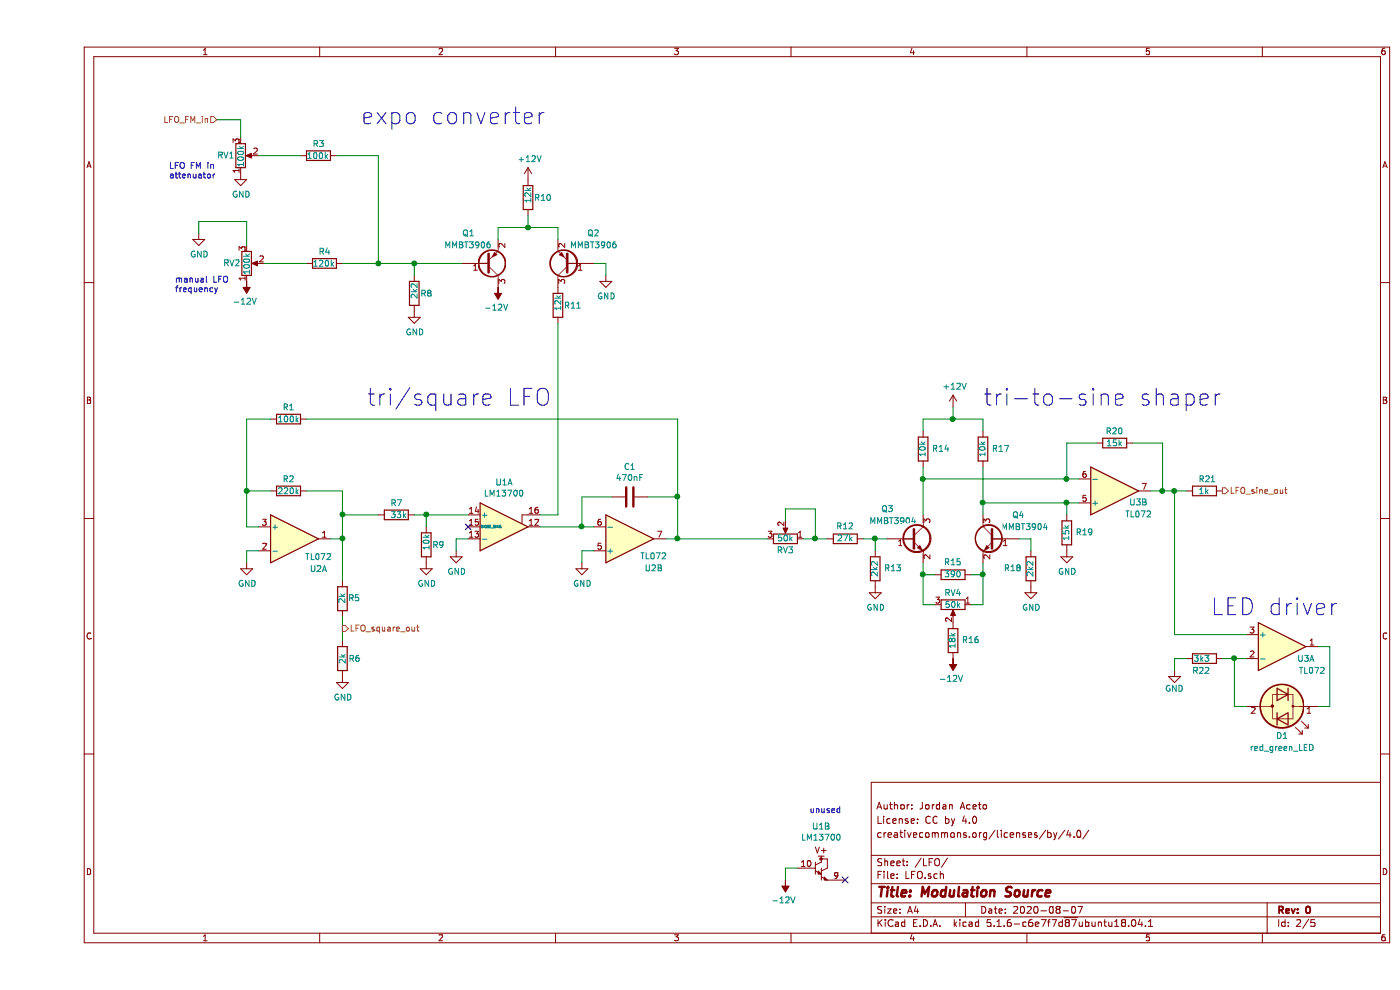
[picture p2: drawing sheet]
EESchema Schematic File Version 4
EELAYER 30 0
EELAYER END
$Descr A4 11693 8268
encoding utf-8
Sheet 2 5
Title "Modulation Source"
Date "2020-08-07"
Rev "0"
Comp ""
Comment1 "creativecommons.org/licenses/by/4.0/"
Comment2 "License: CC by 4.0"
Comment3 "Author: Jordan Aceto"
Comment4 ""
$EndDescr
Wire Wire Line
	4350 2000 4350 1900
Wire Wire Line
	4350 1900 4100 1900
Wire Wire Line
	3850 1900 3850 2000
$Comp
L Device:R R?
U 1 1
P 4100 1650
AR Path="/5F313415" Ref="R?"  Part="1" 
AR Path="/5F2E6562/5F313415" Ref="R10"  Part="1" 
F 0 "R10" H 4150 1650 50  0000 L CNN
F 1 "12k" V 4100 1600 50  0000 L CNN
F 2 "Resistor_SMD:R_0805_2012Metric_Pad1.15x1.40mm_HandSolder" V 4030 1650 50  0001 C CNN
F 3 "~" H 4100 1650 50  0001 C CNN
	1    4100 1650
	1    0    0    -1  
$EndComp
Wire Wire Line
	4100 1800 4100 1900
Connection ~ 4100 1900
Wire Wire Line
	4100 1900 3850 1900
$Comp
L Device:R R?
U 1 1
P 4350 2550
AR Path="/5F31341E" Ref="R?"  Part="1" 
AR Path="/5F2E6562/5F31341E" Ref="R11"  Part="1" 
F 0 "R11" H 4400 2550 50  0000 L CNN
F 1 "12k" V 4350 2500 50  0000 L CNN
F 2 "Resistor_SMD:R_0805_2012Metric_Pad1.15x1.40mm_HandSolder" V 4280 2550 50  0001 C CNN
F 3 "~" H 4350 2550 50  0001 C CNN
	1    4350 2550
	1    0    0    -1  
$EndComp
$Comp
L power:GND #PWR?
U 1 1
P 4750 2300
AR Path="/5F313424" Ref="#PWR?"  Part="1" 
AR Path="/5F2E6562/5F313424" Ref="#PWR0108"  Part="1" 
F 0 "#PWR0108" H 4750 2050 50  0001 C CNN
F 1 "GND" H 4755 2127 50  0000 C CNN
F 2 "" H 4750 2300 50  0001 C CNN
F 3 "" H 4750 2300 50  0001 C CNN
	1    4750 2300
	1    0    0    -1  
$EndComp
Wire Wire Line
	4750 2300 4750 2200
Wire Wire Line
	4750 2200 4650 2200
$Comp
L power:-12V #PWR?
U 1 1
P 3850 2400
AR Path="/5F31342C" Ref="#PWR?"  Part="1" 
AR Path="/5F2E6562/5F31342C" Ref="#PWR0109"  Part="1" 
F 0 "#PWR0109" H 3850 2500 50  0001 C CNN
F 1 "-12V" H 3865 2573 50  0000 C CNN
F 2 "" H 3850 2400 50  0001 C CNN
F 3 "" H 3850 2400 50  0001 C CNN
	1    3850 2400
	-1   0    0    1   
$EndComp
$Comp
L power:+12V #PWR?
U 1 1
P 4100 1500
AR Path="/5F313432" Ref="#PWR?"  Part="1" 
AR Path="/5F2E6562/5F313432" Ref="#PWR0110"  Part="1" 
F 0 "#PWR0110" H 4100 1350 50  0001 C CNN
F 1 "+12V" H 4115 1673 50  0000 C CNN
F 2 "" H 4100 1500 50  0001 C CNN
F 3 "" H 4100 1500 50  0001 C CNN
	1    4100 1500
	1    0    0    -1  
$EndComp
$Comp
L power:GND #PWR?
U 1 1
P 3150 2600
AR Path="/5F313456" Ref="#PWR?"  Part="1" 
AR Path="/5F2E6562/5F313456" Ref="#PWR0111"  Part="1" 
F 0 "#PWR0111" H 3150 2350 50  0001 C CNN
F 1 "GND" H 3155 2427 50  0000 C CNN
F 2 "" H 3150 2600 50  0001 C CNN
F 3 "" H 3150 2600 50  0001 C CNN
	1    3150 2600
	1    0    0    -1  
$EndComp
Wire Wire Line
	3150 2300 3150 2200
Connection ~ 3150 2200
Wire Wire Line
	3150 2200 3550 2200
$Comp
L Amplifier_Operational:LM13700 U?
U 2 1
P 6650 7250
AR Path="/5F313498" Ref="U?"  Part="2" 
AR Path="/5F2E6562/5F313498" Ref="U1"  Part="2" 
F 0 "U1" H 6550 7598 50  0000 C CNN
F 1 "LM13700" H 6550 7507 50  0000 C CNN
F 2 "Package_SO:SOIC-16_3.9x9.9mm_P1.27mm" H 6350 7275 50  0001 C CNN
F 3 "http://www.ti.com/lit/ds/symlink/lm13700.pdf" H 6350 7275 50  0001 C CNN
	2    6650 7250
	1    0    0    -1  
$EndComp
$Comp
L power:-12V #PWR?
U 1 1
P 6250 7350
AR Path="/5F31349E" Ref="#PWR?"  Part="1" 
AR Path="/5F2E6562/5F31349E" Ref="#PWR0112"  Part="1" 
F 0 "#PWR0112" H 6250 7450 50  0001 C CNN
F 1 "-12V" H 6265 7523 50  0000 C CNN
F 2 "" H 6250 7350 50  0001 C CNN
F 3 "" H 6250 7350 50  0001 C CNN
	1    6250 7350
	-1   0    0    1   
$EndComp
Wire Wire Line
	6250 7350 6250 7250
Wire Wire Line
	6250 7250 6350 7250
$Comp
L Device:R_POT RV?
U 1 1
P 1750 2200
AR Path="/5F3134B0" Ref="RV?"  Part="1" 
AR Path="/5F2E6562/5F3134B0" Ref="RV2"  Part="1" 
F 0 "RV2" H 1700 2200 50  0000 R CNN
F 1 "100k" V 1750 2300 50  0000 R CNN
F 2 "Potentiometer_THT:Potentiometer_Alpha_RD901F-40-00D_Single_Vertical" H 1750 2200 50  0001 C CNN
F 3 "~" H 1750 2200 50  0001 C CNN
	1    1750 2200
	1    0    0    1   
$EndComp
$Comp
L power:-12V #PWR?
U 1 1
P 1750 2350
AR Path="/5F3134B6" Ref="#PWR?"  Part="1" 
AR Path="/5F2E6562/5F3134B6" Ref="#PWR0113"  Part="1" 
F 0 "#PWR0113" H 1750 2450 50  0001 C CNN
F 1 "-12V" H 1765 2523 50  0000 C CNN
F 2 "" H 1750 2350 50  0001 C CNN
F 3 "" H 1750 2350 50  0001 C CNN
	1    1750 2350
	-1   0    0    1   
$EndComp
$Comp
L Device:R R?
U 1 1
P 2550 5000
AR Path="/5F3134CF" Ref="R?"  Part="1" 
AR Path="/5F2E6562/5F3134CF" Ref="R5"  Part="1" 
F 0 "R5" H 2400 5000 50  0000 L CNN
F 1 "2k" V 2550 4950 50  0000 L CNN
F 2 "Resistor_SMD:R_0805_2012Metric_Pad1.15x1.40mm_HandSolder" V 2480 5000 50  0001 C CNN
F 3 "~" H 2550 5000 50  0001 C CNN
	1    2550 5000
	-1   0    0    1   
$EndComp
$Comp
L Device:R R?
U 1 1
P 2550 5500
AR Path="/5F3134D6" Ref="R?"  Part="1" 
AR Path="/5F2E6562/5F3134D6" Ref="R6"  Part="1" 
F 0 "R6" H 2600 5500 50  0000 L CNN
F 1 "2k" V 2550 5450 50  0000 L CNN
F 2 "Resistor_SMD:R_0805_2012Metric_Pad1.15x1.40mm_HandSolder" V 2480 5500 50  0001 C CNN
F 3 "~" H 2550 5500 50  0001 C CNN
	1    2550 5500
	1    0    0    -1  
$EndComp
$Comp
L power:GND #PWR?
U 1 1
P 2550 5650
AR Path="/5F3134DC" Ref="#PWR?"  Part="1" 
AR Path="/5F2E6562/5F3134DC" Ref="#PWR0114"  Part="1" 
F 0 "#PWR0114" H 2550 5400 50  0001 C CNN
F 1 "GND" H 2555 5477 50  0000 C CNN
F 2 "" H 2550 5650 50  0001 C CNN
F 3 "" H 2550 5650 50  0001 C CNN
	1    2550 5650
	1    0    0    -1  
$EndComp
NoConn ~ 6750 7350
Wire Wire Line
	1900 2200 2250 2200
Connection ~ 2850 2200
Wire Wire Line
	2850 2200 3150 2200
$Comp
L Device:R R?
U 1 1
P 2350 1300
AR Path="/5F313511" Ref="R?"  Part="1" 
AR Path="/5F2E6562/5F313511" Ref="R3"  Part="1" 
F 0 "R3" V 2250 1250 50  0000 L CNN
F 1 "100k" V 2350 1200 50  0000 L CNN
F 2 "Resistor_SMD:R_0805_2012Metric_Pad1.15x1.40mm_HandSolder" V 2280 1300 50  0001 C CNN
F 3 "~" H 2350 1300 50  0001 C CNN
	1    2350 1300
	0    1    1    0   
$EndComp
$Comp
L Device:R R?
U 1 1
P 3150 2450
AR Path="/5F31351D" Ref="R?"  Part="1" 
AR Path="/5F2E6562/5F31351D" Ref="R8"  Part="1" 
F 0 "R8" H 3200 2450 50  0000 L CNN
F 1 "2k2" V 3150 2400 50  0000 L CNN
F 2 "Resistor_SMD:R_0805_2012Metric_Pad1.15x1.40mm_HandSolder" V 3080 2450 50  0001 C CNN
F 3 "~" H 3150 2450 50  0001 C CNN
	1    3150 2450
	1    0    0    -1  
$EndComp
$Comp
L Device:R R?
U 1 1
P 2400 2200
AR Path="/5F313523" Ref="R?"  Part="1" 
AR Path="/5F2E6562/5F313523" Ref="R4"  Part="1" 
F 0 "R4" V 2300 2150 50  0000 L CNN
F 1 "120k" V 2400 2100 50  0000 L CNN
F 2 "Resistor_SMD:R_0805_2012Metric_Pad1.15x1.40mm_HandSolder" V 2330 2200 50  0001 C CNN
F 3 "~" H 2400 2200 50  0001 C CNN
	1    2400 2200
	0    1    1    0   
$EndComp
Text HLabel 1500 1000 0    50   Input ~ 0
LFO_FM_in
Text HLabel 2550 5250 2    50   Output ~ 0
LFO_square_out
$Comp
L Transistor_BJT:MMBT3906 Q2
U 1 1
P 4450 2200
F 0 "Q2" H 4200 1950 50  0000 L CNN
F 1 "MMBT3906" H 4050 2050 50  0000 L CNN
F 2 "Package_TO_SOT_SMD:SOT-23_Handsoldering" H 4650 2125 50  0001 L CIN
F 3 "https://www.fairchildsemi.com/datasheets/2N/2N3906.pdf" H 4450 2200 50  0001 L CNN
	1    4450 2200
	-1   0    0    1   
$EndComp
$Comp
L Transistor_BJT:MMBT3906 Q1
U 1 1
P 3750 2200
F 0 "Q1" H 3550 1950 50  0000 L CNN
F 1 "MMBT3906" H 3400 2050 50  0000 L CNN
F 2 "Package_TO_SOT_SMD:SOT-23_Handsoldering" H 3950 2125 50  0001 L CIN
F 3 "https://www.fairchildsemi.com/datasheets/2N/2N3906.pdf" H 3750 2200 50  0001 L CNN
	1    3750 2200
	1    0    0    1   
$EndComp
Wire Wire Line
	1850 1300 2200 1300
Wire Wire Line
	2550 2200 2850 2200
Wire Wire Line
	2850 2200 2850 1300
Wire Wire Line
	2850 1300 2500 1300
Wire Wire Line
	2550 4300 2550 4500
Connection ~ 2550 4300
Wire Wire Line
	2850 4300 2550 4300
Connection ~ 4550 4400
Wire Wire Line
	4200 4400 4550 4400
$Comp
L Transistor_BJT:MMBT3904 Q4
U 1 1
P 8000 4500
F 0 "Q4" H 7750 4700 50  0000 L CNN
F 1 "MMBT3904" H 7550 4600 50  0000 L CNN
F 2 "Package_TO_SOT_SMD:SOT-23_Handsoldering" H 8200 4425 50  0001 L CIN
F 3 "https://www.fairchildsemi.com/datasheets/2N/2N3904.pdf" H 8000 4500 50  0001 L CNN
	1    8000 4500
	-1   0    0    -1  
$EndComp
$Comp
L Transistor_BJT:MMBT3904 Q3
U 1 1
P 7300 4500
F 0 "Q3" H 7050 4750 50  0000 L CNN
F 1 "MMBT3904" H 6950 4650 50  0000 L CNN
F 2 "Package_TO_SOT_SMD:SOT-23_Handsoldering" H 7500 4425 50  0001 L CIN
F 3 "https://www.fairchildsemi.com/datasheets/2N/2N3904.pdf" H 7300 4500 50  0001 L CNN
	1    7300 4500
	1    0    0    -1  
$EndComp
$Comp
L Device:R R?
U 1 1
P 9750 4100
AR Path="/5F4DEB8C" Ref="R?"  Part="1" 
AR Path="/5F2E6562/5F4DEB8C" Ref="R21"  Part="1" 
F 0 "R21" V 9650 4050 50  0000 L CNN
F 1 "1k" V 9750 4050 50  0000 L CNN
F 2 "Resistor_SMD:R_0805_2012Metric_Pad1.15x1.40mm_HandSolder" V 9680 4100 50  0001 C CNN
F 3 "~" H 9750 4100 50  0001 C CNN
	1    9750 4100
	0    1    1    0   
$EndComp
Connection ~ 5350 4500
Wire Wire Line
	5350 4500 6100 4500
Text HLabel 9900 4100 2    50   Output ~ 0
LFO_sine_out
Text Notes 7900 3400 0    138  ~ 0
tri-to-sine shaper
Connection ~ 7000 4500
Wire Wire Line
	6900 4500 7000 4500
Connection ~ 6500 4500
Wire Wire Line
	6500 4500 6600 4500
Wire Wire Line
	6500 4500 6400 4500
Wire Wire Line
	6500 4250 6500 4500
Wire Wire Line
	6250 4250 6500 4250
Wire Wire Line
	6250 4350 6250 4250
$Comp
L Device:R_POT RV?
U 1 1
P 6250 4500
AR Path="/5F3CD00E" Ref="RV?"  Part="1" 
AR Path="/5F2E6562/5F3CD00E" Ref="RV3"  Part="1" 
F 0 "RV3" V 6150 4500 50  0000 C CNN
F 1 "50k" V 6250 4500 50  0000 C CNN
F 2 "Potentiometer_THT:Potentiometer_Bourns_3296W_Vertical" H 6250 4500 50  0001 C CNN
F 3 "~" H 6250 4500 50  0001 C CNN
	1    6250 4500
	0    1    -1   0   
$EndComp
$Comp
L Device:R R?
U 1 1
P 6750 4500
AR Path="/5F3CD008" Ref="R?"  Part="1" 
AR Path="/5F2E6562/5F3CD008" Ref="R12"  Part="1" 
F 0 "R12" V 6850 4500 50  0000 C CNN
F 1 "27k" V 6750 4500 50  0000 C CNN
F 2 "Resistor_SMD:R_0805_2012Metric_Pad1.15x1.40mm_HandSolder" V 6680 4500 50  0001 C CNN
F 3 "~" H 6750 4500 50  0001 C CNN
	1    6750 4500
	0    -1   -1   0   
$EndComp
$Comp
L power:-12V #PWR?
U 1 1
P 7650 5500
AR Path="/5F3CD002" Ref="#PWR?"  Part="1" 
AR Path="/5F2E6562/5F3CD002" Ref="#PWR0117"  Part="1" 
F 0 "#PWR0117" H 7650 5600 50  0001 C CNN
F 1 "-12V" H 7665 5673 50  0000 C CNN
F 2 "" H 7650 5500 50  0001 C CNN
F 3 "" H 7650 5500 50  0001 C CNN
	1    7650 5500
	-1   0    0    1   
$EndComp
$Comp
L Device:R R?
U 1 1
P 7650 5350
AR Path="/5F3CCFFC" Ref="R?"  Part="1" 
AR Path="/5F2E6562/5F3CCFFC" Ref="R16"  Part="1" 
F 0 "R16" H 7500 5350 50  0000 C CNN
F 1 "18k" V 7650 5350 50  0000 C CNN
F 2 "Resistor_SMD:R_0805_2012Metric_Pad1.15x1.40mm_HandSolder" V 7580 5350 50  0001 C CNN
F 3 "~" H 7650 5350 50  0001 C CNN
	1    7650 5350
	-1   0    0    1   
$EndComp
Connection ~ 7400 4800
Wire Wire Line
	7400 5050 7500 5050
Wire Wire Line
	7400 4800 7400 5050
Connection ~ 7900 4800
Wire Wire Line
	7900 5050 7900 4800
Wire Wire Line
	7800 5050 7900 5050
$Comp
L Device:R_POT RV?
U 1 1
P 7650 5050
AR Path="/5F3CCFF0" Ref="RV?"  Part="1" 
AR Path="/5F2E6562/5F3CCFF0" Ref="RV4"  Part="1" 
F 0 "RV4" V 7550 5050 50  0000 C CNN
F 1 "50k" V 7650 5050 50  0000 C CNN
F 2 "Potentiometer_THT:Potentiometer_Bourns_3296W_Vertical" H 7650 5050 50  0001 C CNN
F 3 "~" H 7650 5050 50  0001 C CNN
	1    7650 5050
	0    1    1    0   
$EndComp
$Comp
L power:+12V #PWR?
U 1 1
P 7650 3400
AR Path="/5F3CCFE4" Ref="#PWR?"  Part="1" 
AR Path="/5F2E6562/5F3CCFE4" Ref="#PWR0119"  Part="1" 
F 0 "#PWR0119" H 7650 3250 50  0001 C CNN
F 1 "+12V" H 7665 3573 50  0000 C CNN
F 2 "" H 7650 3400 50  0001 C CNN
F 3 "" H 7650 3400 50  0001 C CNN
	1    7650 3400
	1    0    0    -1  
$EndComp
Connection ~ 7900 4200
Wire Wire Line
	7900 3900 7900 4200
Connection ~ 7400 4000
Wire Wire Line
	7400 3900 7400 4000
Connection ~ 8600 4000
Wire Wire Line
	7400 4000 7400 4300
Wire Wire Line
	8600 4000 7400 4000
Connection ~ 8600 4200
Wire Wire Line
	7900 4200 7900 4300
Wire Wire Line
	8600 4200 7900 4200
$Comp
L Device:R R?
U 1 1
P 7900 3750
AR Path="/5F3CCFD4" Ref="R?"  Part="1" 
AR Path="/5F2E6562/5F3CCFD4" Ref="R17"  Part="1" 
F 0 "R17" H 7750 3750 50  0000 C CNN
F 1 "10k" V 7900 3750 50  0000 C CNN
F 2 "Resistor_SMD:R_0805_2012Metric_Pad1.15x1.40mm_HandSolder" V 7830 3750 50  0001 C CNN
F 3 "~" H 7900 3750 50  0001 C CNN
	1    7900 3750
	-1   0    0    1   
$EndComp
$Comp
L Device:R R?
U 1 1
P 7400 3750
AR Path="/5F3CCFCE" Ref="R?"  Part="1" 
AR Path="/5F2E6562/5F3CCFCE" Ref="R14"  Part="1" 
F 0 "R14" H 7250 3750 50  0000 C CNN
F 1 "10k" V 7400 3750 50  0000 C CNN
F 2 "Resistor_SMD:R_0805_2012Metric_Pad1.15x1.40mm_HandSolder" V 7330 3750 50  0001 C CNN
F 3 "~" H 7400 3750 50  0001 C CNN
	1    7400 3750
	-1   0    0    1   
$EndComp
Wire Wire Line
	7000 4500 7000 4600
Wire Wire Line
	7100 4500 7000 4500
Wire Wire Line
	7900 4800 7900 4700
Wire Wire Line
	7800 4800 7900 4800
Wire Wire Line
	7400 4800 7500 4800
Wire Wire Line
	7400 4700 7400 4800
$Comp
L Device:R R?
U 1 1
P 7650 4800
AR Path="/5F3CCFC2" Ref="R?"  Part="1" 
AR Path="/5F2E6562/5F3CCFC2" Ref="R15"  Part="1" 
F 0 "R15" V 7750 4800 50  0000 C CNN
F 1 "390" V 7650 4800 50  0000 C CNN
F 2 "Resistor_SMD:R_0805_2012Metric_Pad1.15x1.40mm_HandSolder" V 7580 4800 50  0001 C CNN
F 3 "~" H 7650 4800 50  0001 C CNN
	1    7650 4800
	0    -1   -1   0   
$EndComp
$Comp
L power:GND #PWR?
U 1 1
P 7000 4900
AR Path="/5F3CCFBC" Ref="#PWR?"  Part="1" 
AR Path="/5F2E6562/5F3CCFBC" Ref="#PWR0120"  Part="1" 
F 0 "#PWR0120" H 7000 4650 50  0001 C CNN
F 1 "GND" H 7005 4727 50  0000 C CNN
F 2 "" H 7000 4900 50  0001 C CNN
F 3 "" H 7000 4900 50  0001 C CNN
	1    7000 4900
	1    0    0    -1  
$EndComp
$Comp
L Device:R R?
U 1 1
P 7000 4750
AR Path="/5F3CCFB6" Ref="R?"  Part="1" 
AR Path="/5F2E6562/5F3CCFB6" Ref="R13"  Part="1" 
F 0 "R13" H 6850 4750 50  0000 C CNN
F 1 "2k2" V 7000 4750 50  0000 C CNN
F 2 "Resistor_SMD:R_0805_2012Metric_Pad1.15x1.40mm_HandSolder" V 6930 4750 50  0001 C CNN
F 3 "~" H 7000 4750 50  0001 C CNN
	1    7000 4750
	-1   0    0    1   
$EndComp
$Comp
L power:GND #PWR?
U 1 1
P 8300 4900
AR Path="/5F3CCFB0" Ref="#PWR?"  Part="1" 
AR Path="/5F2E6562/5F3CCFB0" Ref="#PWR0121"  Part="1" 
F 0 "#PWR0121" H 8300 4650 50  0001 C CNN
F 1 "GND" H 8305 4727 50  0000 C CNN
F 2 "" H 8300 4900 50  0001 C CNN
F 3 "" H 8300 4900 50  0001 C CNN
	1    8300 4900
	1    0    0    -1  
$EndComp
Wire Wire Line
	8300 4500 8200 4500
Wire Wire Line
	8300 4600 8300 4500
$Comp
L Device:R R?
U 1 1
P 8300 4750
AR Path="/5F3CCFA8" Ref="R?"  Part="1" 
AR Path="/5F2E6562/5F3CCFA8" Ref="R18"  Part="1" 
F 0 "R18" H 8450 4750 50  0000 C CNN
F 1 "2k2" V 8300 4750 50  0000 C CNN
F 2 "Resistor_SMD:R_0805_2012Metric_Pad1.15x1.40mm_HandSolder" V 8230 4750 50  0001 C CNN
F 3 "~" H 8300 4750 50  0001 C CNN
	1    8300 4750
	-1   0    0    1   
$EndComp
$Comp
L power:GND #PWR?
U 1 1
P 8600 4600
AR Path="/5F3CCF96" Ref="#PWR?"  Part="1" 
AR Path="/5F2E6562/5F3CCF96" Ref="#PWR0122"  Part="1" 
F 0 "#PWR0122" H 8600 4350 50  0001 C CNN
F 1 "GND" H 8605 4427 50  0000 C CNN
F 2 "" H 8600 4600 50  0001 C CNN
F 3 "" H 8600 4600 50  0001 C CNN
	1    8600 4600
	1    0    0    -1  
$EndComp
Wire Wire Line
	8600 4200 8700 4200
Wire Wire Line
	8600 4300 8600 4200
$Comp
L Device:R R?
U 1 1
P 8600 4450
AR Path="/5F3CCF8E" Ref="R?"  Part="1" 
AR Path="/5F2E6562/5F3CCF8E" Ref="R19"  Part="1" 
F 0 "R19" H 8450 4450 50  0000 C CNN
F 1 "15k" V 8600 4450 50  0000 C CNN
F 2 "Resistor_SMD:R_0805_2012Metric_Pad1.15x1.40mm_HandSolder" V 8530 4450 50  0001 C CNN
F 3 "~" H 8600 4450 50  0001 C CNN
	1    8600 4450
	-1   0    0    1   
$EndComp
Wire Wire Line
	9400 3700 9150 3700
Wire Wire Line
	9400 4100 9400 3700
Wire Wire Line
	9300 4100 9400 4100
Wire Wire Line
	8600 4000 8700 4000
Wire Wire Line
	8600 3700 8600 4000
Wire Wire Line
	8850 3700 8600 3700
$Comp
L Device:R R?
U 1 1
P 9000 3700
AR Path="/5F3CCF82" Ref="R?"  Part="1" 
AR Path="/5F2E6562/5F3CCF82" Ref="R20"  Part="1" 
F 0 "R20" V 8900 3700 50  0000 C CNN
F 1 "15k" V 9000 3700 50  0000 C CNN
F 2 "Resistor_SMD:R_0805_2012Metric_Pad1.15x1.40mm_HandSolder" V 8930 3700 50  0001 C CNN
F 3 "~" H 9000 3700 50  0001 C CNN
	1    9000 3700
	0    1    1    0   
$EndComp
$Comp
L Amplifier_Operational:TL072 U?
U 1 1
P 10400 5400
AR Path="/5F3CCF7C" Ref="U?"  Part="2" 
AR Path="/5F2E6562/5F3CCF7C" Ref="U3"  Part="1" 
F 0 "U3" H 10600 5300 50  0000 C CNN
F 1 "TL072" H 10650 5200 50  0000 C CNN
F 2 "Package_SO:SOIC-8_3.9x4.9mm_P1.27mm" H 10400 5400 50  0001 C CNN
F 3 "http://www.ti.com/lit/ds/symlink/tl071.pdf" H 10400 5400 50  0001 C CNN
	1    10400 5400
	1    0    0    -1  
$EndComp
NoConn ~ 3600 4400
$Comp
L Amplifier_Operational:TL072 U?
U 2 1
P 4950 4500
AR Path="/5F3134C8" Ref="U?"  Part="2" 
AR Path="/5F2E6562/5F3134C8" Ref="U2"  Part="2" 
F 0 "U2" H 5150 4750 50  0000 C CNN
F 1 "TL072" H 5150 4650 50  0000 C CNN
F 2 "Package_SO:SOIC-8_3.9x4.9mm_P1.27mm" H 4950 4500 50  0001 C CNN
F 3 "http://www.ti.com/lit/ds/symlink/tl071.pdf" H 4950 4500 50  0001 C CNN
	2    4950 4500
	1    0    0    1   
$EndComp
$Comp
L Amplifier_Operational:LM13700 U?
U 1 1
P 3900 4400
AR Path="/5F3134C2" Ref="U?"  Part="1" 
AR Path="/5F2E6562/5F3134C2" Ref="U1"  Part="1" 
F 0 "U1" H 3900 4033 50  0000 C CNN
F 1 "LM13700" H 3900 4124 50  0000 C CNN
F 2 "Package_SO:SOIC-16_3.9x9.9mm_P1.27mm" H 3600 4425 50  0001 C CNN
F 3 "http://www.ti.com/lit/ds/symlink/lm13700.pdf" H 3600 4425 50  0001 C CNN
	1    3900 4400
	1    0    0    1   
$EndComp
$Comp
L Amplifier_Operational:TL072 U?
U 1 1
P 2150 4500
AR Path="/5F3134BC" Ref="U?"  Part="1" 
AR Path="/5F2E6562/5F3134BC" Ref="U2"  Part="1" 
F 0 "U2" H 2350 4250 50  0000 C CNN
F 1 "TL072" H 2350 4350 50  0000 C CNN
F 2 "Package_SO:SOIC-8_3.9x4.9mm_P1.27mm" H 2150 4500 50  0001 C CNN
F 3 "http://www.ti.com/lit/ds/symlink/tl071.pdf" H 2150 4500 50  0001 C CNN
	1    2150 4500
	1    0    0    -1  
$EndComp
Wire Wire Line
	5350 3500 2250 3500
Connection ~ 5350 4150
Wire Wire Line
	5350 4150 5350 3500
Connection ~ 1750 4100
Wire Wire Line
	1750 3500 1750 4100
Wire Wire Line
	1950 3500 1750 3500
$Comp
L Device:R R?
U 1 1
P 2100 3500
AR Path="/5F313489" Ref="R?"  Part="1" 
AR Path="/5F2E6562/5F313489" Ref="R1"  Part="1" 
F 0 "R1" V 2000 3500 50  0000 C CNN
F 1 "100k" V 2100 3500 50  0000 C CNN
F 2 "Resistor_SMD:R_0805_2012Metric_Pad1.15x1.40mm_HandSolder" V 2030 3500 50  0001 C CNN
F 3 "~" H 2100 3500 50  0001 C CNN
	1    2100 3500
	0    1    1    0   
$EndComp
Wire Wire Line
	1750 4100 1950 4100
Wire Wire Line
	1750 4400 1750 4100
Wire Wire Line
	1850 4400 1750 4400
Wire Wire Line
	2550 4500 2450 4500
Wire Wire Line
	2550 4100 2550 4300
Wire Wire Line
	2250 4100 2550 4100
$Comp
L Device:R R?
U 1 1
P 2100 4100
AR Path="/5F31347D" Ref="R?"  Part="1" 
AR Path="/5F2E6562/5F31347D" Ref="R2"  Part="1" 
F 0 "R2" V 2000 4100 50  0000 C CNN
F 1 "220k" V 2100 4100 50  0000 C CNN
F 2 "Resistor_SMD:R_0805_2012Metric_Pad1.15x1.40mm_HandSolder" V 2030 4100 50  0001 C CNN
F 3 "~" H 2100 4100 50  0001 C CNN
	1    2100 4100
	0    1    1    0   
$EndComp
Wire Wire Line
	5350 4150 5100 4150
Wire Wire Line
	5350 4500 5350 4150
Wire Wire Line
	5250 4500 5350 4500
Wire Wire Line
	4550 4400 4650 4400
Wire Wire Line
	4550 4150 4550 4400
Wire Wire Line
	4800 4150 4550 4150
$Comp
L Device:C C?
U 1 1
P 4950 4150
AR Path="/5F313471" Ref="C?"  Part="1" 
AR Path="/5F2E6562/5F313471" Ref="C1"  Part="1" 
F 0 "C1" V 4698 4150 50  0000 C CNN
F 1 "470nF" V 4789 4150 50  0000 C CNN
F 2 "Capacitor_THT:C_Rect_L7.0mm_W3.5mm_P5.00mm" H 4988 4000 50  0001 C CNN
F 3 "~" H 4950 4150 50  0001 C CNN
	1    4950 4150
	0    1    1    0   
$EndComp
Wire Wire Line
	4550 4600 4650 4600
Wire Wire Line
	4550 4700 4550 4600
$Comp
L power:GND #PWR?
U 1 1
P 4550 4700
AR Path="/5F313469" Ref="#PWR?"  Part="1" 
AR Path="/5F2E6562/5F313469" Ref="#PWR0123"  Part="1" 
F 0 "#PWR0123" H 4550 4450 50  0001 C CNN
F 1 "GND" H 4555 4527 50  0000 C CNN
F 2 "" H 4550 4700 50  0001 C CNN
F 3 "" H 4550 4700 50  0001 C CNN
	1    4550 4700
	1    0    0    -1  
$EndComp
Wire Wire Line
	1750 4600 1850 4600
Wire Wire Line
	1750 4700 1750 4600
$Comp
L power:GND #PWR?
U 1 1
P 1750 4700
AR Path="/5F313461" Ref="#PWR?"  Part="1" 
AR Path="/5F2E6562/5F313461" Ref="#PWR0124"  Part="1" 
F 0 "#PWR0124" H 1750 4450 50  0001 C CNN
F 1 "GND" H 1755 4527 50  0000 C CNN
F 2 "" H 1750 4700 50  0001 C CNN
F 3 "" H 1750 4700 50  0001 C CNN
	1    1750 4700
	1    0    0    -1  
$EndComp
$Comp
L power:GND #PWR?
U 1 1
P 3250 4700
AR Path="/5F313450" Ref="#PWR?"  Part="1" 
AR Path="/5F2E6562/5F313450" Ref="#PWR0125"  Part="1" 
F 0 "#PWR0125" H 3250 4450 50  0001 C CNN
F 1 "GND" H 3255 4527 50  0000 C CNN
F 2 "" H 3250 4700 50  0001 C CNN
F 3 "" H 3250 4700 50  0001 C CNN
	1    3250 4700
	1    0    0    -1  
$EndComp
Wire Wire Line
	3500 4500 3600 4500
Wire Wire Line
	3500 4600 3500 4500
$Comp
L power:GND #PWR?
U 1 1
P 3500 4600
AR Path="/5F313448" Ref="#PWR?"  Part="1" 
AR Path="/5F2E6562/5F313448" Ref="#PWR0126"  Part="1" 
F 0 "#PWR0126" H 3500 4350 50  0001 C CNN
F 1 "GND" H 3505 4427 50  0000 C CNN
F 2 "" H 3500 4600 50  0001 C CNN
F 3 "" H 3500 4600 50  0001 C CNN
	1    3500 4600
	1    0    0    -1  
$EndComp
Connection ~ 3250 4300
Wire Wire Line
	3600 4300 3250 4300
Wire Wire Line
	3250 4300 3150 4300
Wire Wire Line
	3250 4400 3250 4300
$Comp
L Device:R R?
U 1 1
P 3000 4300
AR Path="/5F31343E" Ref="R?"  Part="1" 
AR Path="/5F2E6562/5F31343E" Ref="R7"  Part="1" 
F 0 "R7" V 2900 4250 50  0000 L CNN
F 1 "33k" V 3000 4250 50  0000 L CNN
F 2 "Resistor_SMD:R_0805_2012Metric_Pad1.15x1.40mm_HandSolder" V 2930 4300 50  0001 C CNN
F 3 "~" H 3000 4300 50  0001 C CNN
	1    3000 4300
	0    1    1    0   
$EndComp
$Comp
L Device:R R?
U 1 1
P 3250 4550
AR Path="/5F313438" Ref="R?"  Part="1" 
AR Path="/5F2E6562/5F313438" Ref="R9"  Part="1" 
F 0 "R9" H 3300 4550 50  0000 L CNN
F 1 "10k" V 3250 4500 50  0000 L CNN
F 2 "Resistor_SMD:R_0805_2012Metric_Pad1.15x1.40mm_HandSolder" V 3180 4550 50  0001 C CNN
F 3 "~" H 3250 4550 50  0001 C CNN
	1    3250 4550
	1    0    0    -1  
$EndComp
Wire Wire Line
	4350 2700 4350 4300
Wire Wire Line
	4350 4300 4200 4300
Wire Wire Line
	2550 5150 2550 5350
Wire Wire Line
	2550 4850 2550 4500
Connection ~ 2550 4500
Text Notes 2750 3400 0    138  ~ 0
tri/square LFO
Text Notes 2700 1050 0    138  ~ 0
expo converter
$Comp
L Device:R_POT RV?
U 1 1
P 1700 1300
AR Path="/5F300E5D" Ref="RV?"  Part="1" 
AR Path="/5F2E6562/5F300E5D" Ref="RV1"  Part="1" 
F 0 "RV1" H 1650 1300 50  0000 R CNN
F 1 "100k" V 1700 1400 50  0000 R CNN
F 2 "Potentiometer_THT:Potentiometer_Alpha_RD901F-40-00D_Single_Vertical" H 1700 1300 50  0001 C CNN
F 3 "~" H 1700 1300 50  0001 C CNN
	1    1700 1300
	1    0    0    1   
$EndComp
$Comp
L power:GND #PWR?
U 1 1
P 1700 1450
AR Path="/5F3063F7" Ref="#PWR?"  Part="1" 
AR Path="/5F2E6562/5F3063F7" Ref="#PWR0127"  Part="1" 
F 0 "#PWR0127" H 1700 1200 50  0001 C CNN
F 1 "GND" H 1705 1277 50  0000 C CNN
F 2 "" H 1700 1450 50  0001 C CNN
F 3 "" H 1700 1450 50  0001 C CNN
	1    1700 1450
	1    0    0    -1  
$EndComp
Wire Wire Line
	1500 1000 1700 1000
Wire Wire Line
	1700 1000 1700 1150
Text Notes 6450 6800 0    50   ~ 0
unused
Wire Wire Line
	1750 1850 1750 2050
Wire Wire Line
	1350 1850 1750 1850
Wire Wire Line
	1350 1950 1350 1850
$Comp
L power:GND #PWR?
U 1 1
P 1350 1950
AR Path="/5F3125E8" Ref="#PWR?"  Part="1" 
AR Path="/5F2E6562/5F3125E8" Ref="#PWR02"  Part="1" 
F 0 "#PWR02" H 1350 1700 50  0001 C CNN
F 1 "GND" H 1355 1777 50  0000 C CNN
F 2 "" H 1350 1950 50  0001 C CNN
F 3 "" H 1350 1950 50  0001 C CNN
	1    1350 1950
	1    0    0    -1  
$EndComp
Text Notes 1150 2450 0    50   ~ 0
manual LFO\nfrequency
Text Notes 1100 1500 0    50   ~ 0
LFO FM in\nattenuator
Wire Wire Line
	7900 3600 7900 3500
Wire Wire Line
	7900 3500 7650 3500
Wire Wire Line
	7400 3500 7400 3600
Wire Wire Line
	7650 3400 7650 3500
Connection ~ 7650 3500
Wire Wire Line
	7650 3500 7400 3500
$Comp
L Device:LED_Dual_2pin D1
U 1 1
P 10400 5900
F 0 "D1" H 10400 6150 50  0000 C CNN
F 1 "red_green_LED" H 10400 6250 50  0000 C CNN
F 2 "LED_THT:LED_D5.0mm" H 10400 5900 50  0001 C CNN
F 3 "~" H 10400 5900 50  0001 C CNN
	1    10400 5900
	1    0    0    1   
$EndComp
$Comp
L Device:R R?
U 1 1
P 9750 5500
AR Path="/5F3BCCDF" Ref="R?"  Part="1" 
AR Path="/5F2E6562/5F3BCCDF" Ref="R22"  Part="1" 
F 0 "R22" V 9850 5450 50  0000 L CNN
F 1 "3k3" V 9750 5450 50  0000 L CNN
F 2 "Resistor_SMD:R_0805_2012Metric_Pad1.15x1.40mm_HandSolder" V 9680 5500 50  0001 C CNN
F 3 "~" H 9750 5500 50  0001 C CNN
	1    9750 5500
	0    -1   1    0   
$EndComp
$Comp
L Amplifier_Operational:TL072 U3
U 2 1
P 9000 4100
F 0 "U3" H 9200 4200 50  0000 C CNN
F 1 "TL072" H 9200 4300 50  0000 C CNN
F 2 "Package_SO:SOIC-8_3.9x4.9mm_P1.27mm" H 9000 4100 50  0001 C CNN
F 3 "http://www.ti.com/lit/ds/symlink/tl071.pdf" H 9000 4100 50  0001 C CNN
	2    9000 4100
	1    0    0    1   
$EndComp
Wire Wire Line
	10100 5900 10000 5900
Wire Wire Line
	10000 5900 10000 5500
Wire Wire Line
	10000 5500 10100 5500
Wire Wire Line
	10700 5400 10800 5400
Wire Wire Line
	10800 5400 10800 5900
Wire Wire Line
	10800 5900 10700 5900
Wire Wire Line
	9900 5500 10000 5500
Connection ~ 10000 5500
$Comp
L power:GND #PWR?
U 1 1
P 9500 5600
AR Path="/5F476B89" Ref="#PWR?"  Part="1" 
AR Path="/5F2E6562/5F476B89" Ref="#PWR03"  Part="1" 
F 0 "#PWR03" H 9500 5350 50  0001 C CNN
F 1 "GND" H 9500 5450 50  0000 C CNN
F 2 "" H 9500 5600 50  0001 C CNN
F 3 "" H 9500 5600 50  0001 C CNN
	1    9500 5600
	-1   0    0    -1  
$EndComp
Wire Wire Line
	9500 5600 9500 5500
Wire Wire Line
	9500 5500 9600 5500
Wire Wire Line
	9400 4100 9500 4100
Connection ~ 9400 4100
Wire Wire Line
	9500 4100 9500 5300
Wire Wire Line
	9500 5300 10100 5300
Connection ~ 9500 4100
Wire Wire Line
	9500 4100 9600 4100
Text Notes 9800 5150 0    138  ~ 0
LED driver
$EndSCHEMATC
